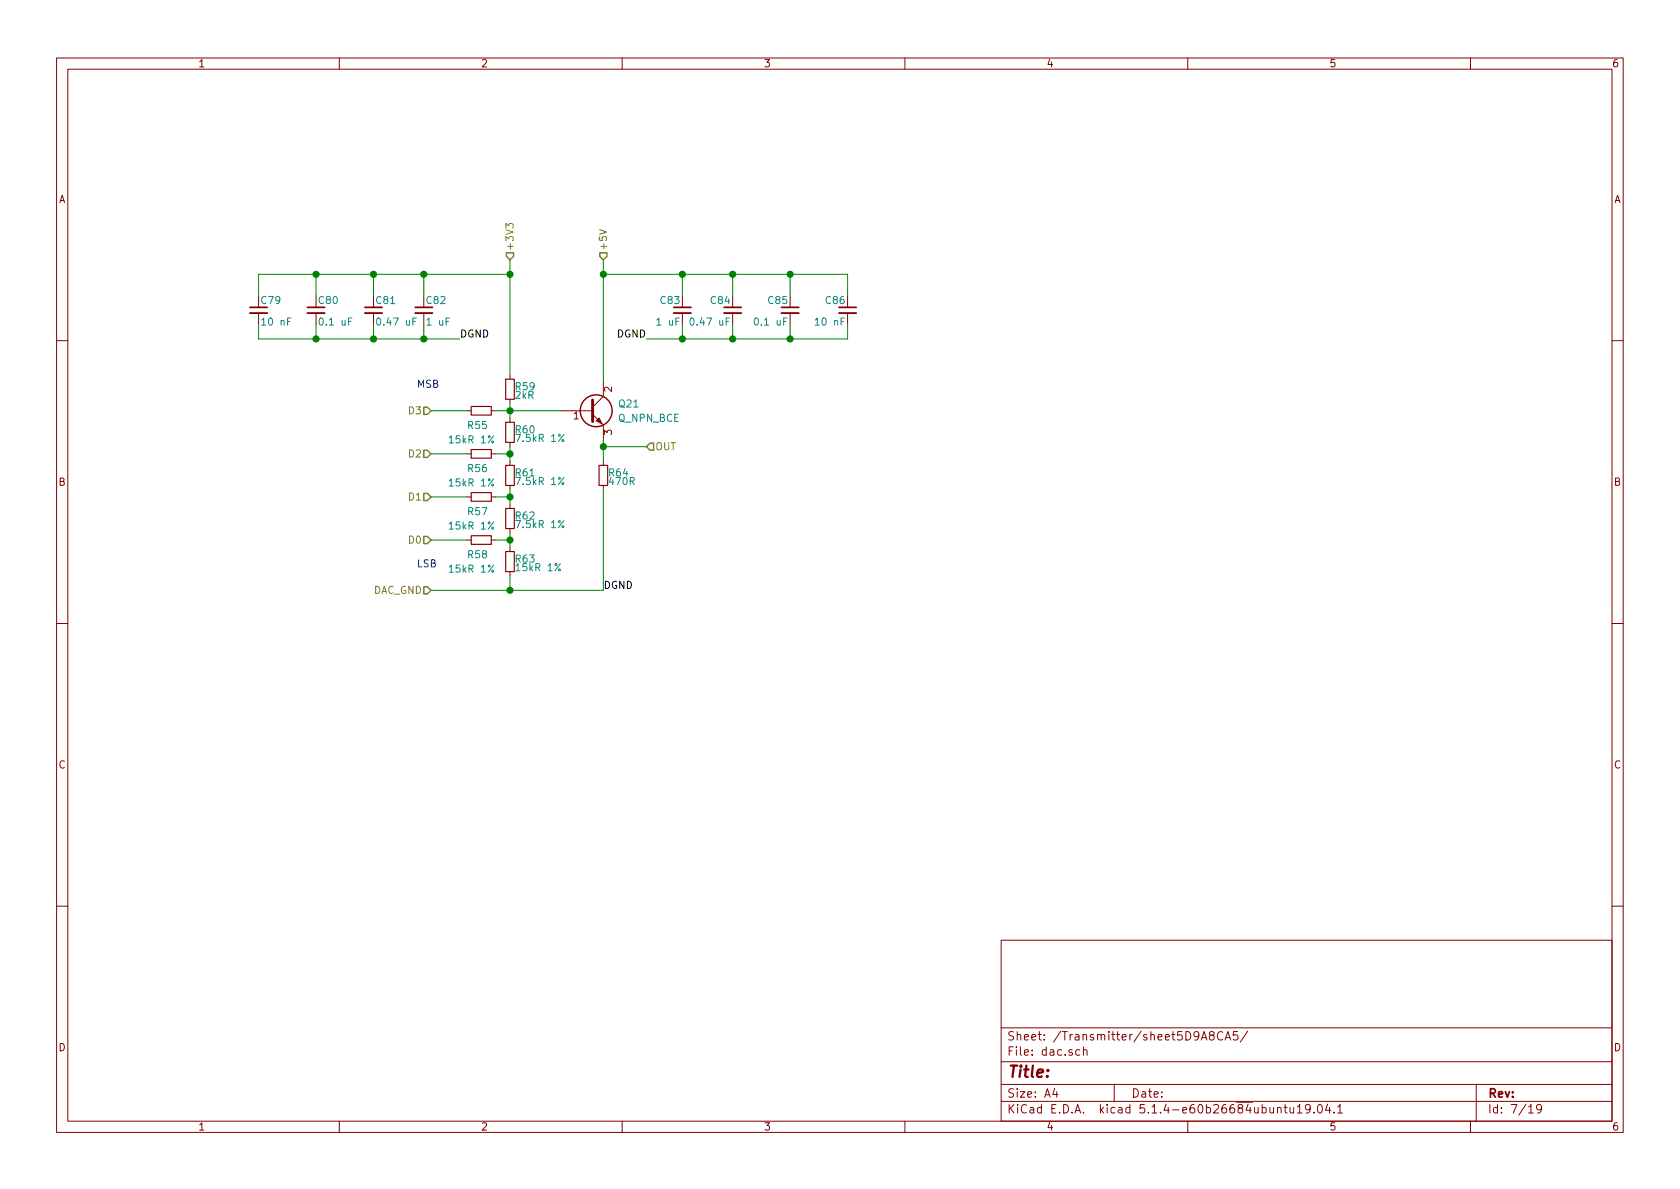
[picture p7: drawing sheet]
<svg xmlns="http://www.w3.org/2000/svg" width="297mm" height="210mm" viewBox="0 0 297 210" stroke-linecap="round" stroke-linejoin="round" font-family="sans-serif">
<g fill="none" stroke="#840000" stroke-width=".18">
<path d="M10 10.3h277v189.9h-277zM12 12.2h273v186.1h-273zM60 10.3v1.9M110 10.3v1.9M160 10.3v1.9M210 10.3v1.9M260 10.3v1.9M45.7 55.4v2M55.9 55.4v2M66 55.4v2M74.9 55.4v2M120.6 52.3v2.1"/>
<path d="M120.6 55.4v2M129.5 52.3v2.1M129.5 55.4v2M139.7 52.3v2.1M139.7 55.4v2M149.9 52.3v2.1M149.9 55.4v2M10 60.2h2M82.5 72.6h.8M86.9 72.6h.7M90.2 66.3v.8M90.2 70.6v.8"/>
<path d="M90.2 73.9v.8M90.2 78.2v.8M99.1 72.6h5.7M104.8 73.3l1.9 1.9v2.5M106.7 67.6v2.5l-1.9 1.9M285 60.2h2M82.5 80.3h.8M82.5 87.9h.8M82.5 95.5h.8M86.9 80.3h.7M86.9 87.9h.7M86.9 95.5h.7"/>
<path d="M90.2 81.5v.8M90.2 85.8v.8M90.2 89.1v.8M90.2 93.5v.7M90.2 96.8v.7M106.7 81.5v.8M106.7 85.8v.8M10 110.3h2M90.2 101.1v.7M285 110.3h2M10 160.2h2M177 166.3h108v32h-108z"/>
<path d="M285 160.2h2M60 198.3v1.9M110 198.3v1.9M160 198.3v1.9M177 194.8h108M177 191.8h108M177 187.8h108M177 181.8h108M186.5 192.5l-.4 1h1M186.8 193v1M190.9 185.7l-.4-.1-.3 .3 .1 .6 .2 .1 .4-.1M191.6 185.7a.37 .37 0 0 1 .6 .1v.8"/>
<path d="M191.6 185.1v1.5M197 191.8v3M210 198.3v1.9M212.4 183.9l.5-1.5 .5 1.5M212.5 183.5h.8M214.1 183.1l-.3-.3 .1-.2 .2-.2 .4 .1 .2 .2-.1 .2-.6 .2a.48 .48 0 0 0-.1 .7l.2 .1 .5-.1a.48 .48 0 0 0-.2-.7M216.2 182.6a.7 .7 0 0 0-.9 .2 .7 .7 0 0 0 .1 .9 .55 .55 0 0 0 .8 .1M216.6 183.9l.5-1.5 .5 1.5M216.7 183.5h.7M218.8 182.4h-.7l-.1 .7 .2-.1 .5 .1 .2 .2-.1 .5-.2 .1-.6-.1M220.6 182.3l-1.3 2M225.9 196l.2-.2 .3 .1 .1 .9"/>
<path d="M227 195.8h.6M227.2 195.3v1.3l.4 .2M228.1 195.8l.1 .9 .3 .1 .2-.1M228.7 195.8v1M229.4 195.8l.4-.5v1.5M229.4 196.8h.8M231.6 196v.1a.48 .48 0 0 1-.7 .1l-.1-.2 .1-.6a.48 .48 0 0 1 .7 .1 1.27 1.27 0 0 1-.2 1.2l-.5 .1M232.3 196.7v.1M233.1 195.4l.2-.1a.8 .8 0 0 1 .5 .8 .8 .8 0 0 1-.5 .7 1 1 0 0 1-.2-1.4zM234.7 195.2l-.3 1.1h.9M235.1 195.8v1M235.9 196.7v.1"/>
<path d="M236.5 195.8l.4-.5v1.5M236.5 196.8h.9M260 198.3v1.9M261 191.8v6.5M270.3 195.8l.4-.5v1.5M270.3 196.8h.8M272.5 196l-.1 .2a.48 .48 0 0 1-.6-.1v-.6a.48 .48 0 0 1 .6-.1l.1 .1a1.19 1.19 0 0 1-.2 1.2l-.5 .1"/>
</g>
<path d="M83.3 71.9h3.6v1.5h-3.6zM83.3 79.5h3.6v1.5h-3.6zM89.4 74.7h1.5v3.5h-1.5zM89.4 67.1h1.5v3.5h-1.5zM83.3 87.1h3.6v1.5h-3.6zM83.3 94.7h3.6v1.6h-3.6zM89.4 82.3h1.5v3.5h-1.5zM89.4 89.9h1.5v3.6h-1.5zM89.4 97.5h1.5v3.6h-1.5zM105.9 82.3h1.5v3.5h-1.5z" fill="none" stroke="#840000" stroke-width=".2"/>
<path d="M44.2 55.4h3M54.4 55.4h3M64.5 55.4h3.1M73.4 55.4h3.1M119.1 55.4h3.1M128 55.4h3.1M138.2 55.4h3M148.3 55.4h3.1" fill="none" stroke="#840000" stroke-width=".33"/>
<path d="M44.2 54.4h3M54.4 54.4h3M64.5 54.4h3.1M73.4 54.4h3.1M119.1 54.4h3.1M128 54.4h3.1M138.2 54.4h3M148.3 54.4h3.1" fill="none" stroke="#840000" stroke-width=".3"/>
<path d="M73.6 56.2h-.6v1.3M129 56.2h-.6v1.3" fill="none" stroke="#008484" stroke-width=".18"/>
<circle cx="105.4" cy="72.6" r="2.82" fill="none" stroke="#840000" stroke-width=".25"/>
<path d="M104.8 70.7v3.8" fill="none" stroke="#840000" stroke-width=".51"/>
<path d="M105.9 73.9l.5 1-1-.5z" fill="#840000" stroke="#840000" stroke-width=".18"/>
<g fill="none" stroke="#008400" stroke-width=".18">
<path d="M45.7 57.4v2.5h35.6M55.9 48.5v3.8M55.9 57.4v2.5M66 48.5v3.8M66 57.4v2.5M74.9 48.5v3.8M74.9 57.4v2.5M90.2 48.5h-44.5v3.8M90.2 46v20.3M106.7 48.5h43.2v3.8M106.7 46v21.6M120.6 48.5v3.8"/>
<path d="M120.6 57.4v2.5M129.5 48.5v3.8M129.5 57.4v2.5M139.7 48.5v3.8M139.7 57.4v2.5M149.9 57.4v2.5h-35.6M76.2 72.6h6.3M87.6 72.6h11.5M90.2 71.4v2.5M90.2 79v2.5M106.7 77.7v3.8M106.7 79h7.6"/>
<path d="M76.2 87.9h6.3M76.2 95.5h6.3M76.2 80.3h6.3M87.6 87.9h2.6M87.6 95.5h2.6M87.6 80.3h2.6M90.2 86.6v2.5M90.2 94.2v2.6M106.7 86.6v17.8h-30.5M90.2 101.8v2.6"/>
</g>
<path d="M89.5 44.7h1.3v.6l-.6 .7-.7-.7zM106 44.7h1.3v.6l-.6 .7-.7-.7zM74.9 72h.7l.6 .6-.6 .7h-.7zM74.9 79.6h.7l.6 .7-.6 .6h-.7zM114.9 78.4h.7v1.2h-.7l-.6-.6zM74.9 94.9h.7l.6 .6-.6 .6h-.7zM74.9 87.2h.7l.6 .7-.6 .6h-.7zM74.9 103.8h.7l.6 .6-.6 .6h-.7z" fill="none" stroke="#848400" stroke-width=".25"/>
<path d="M89.5 40.3v-.8l.4 .4 .2-.3h.5l.1 .2-.1 .5M106 40.6l1.2 .4-1.2 .4" fill="none" stroke="#848400" stroke-width=".18"/>
<g fill="#008400" stroke="#008400" stroke-width=".25">
<circle cx="120.7" cy="59.9" r=".51"/>
<circle cx="90.2" cy="48.5" r=".51"/>
<circle cx="129.5" cy="48.5" r=".51"/>
<circle cx="129.5" cy="59.9" r=".51"/>
<circle cx="90.2" cy="72.6" r=".51"/>
<circle cx="106.7" cy="48.5" r=".51"/>
<circle cx="139.7" cy="59.9" r=".51"/>
<circle cx="74.9" cy="48.5" r=".51"/>
<circle cx="90.2" cy="80.3" r=".51"/>
<circle cx="139.7" cy="48.5" r=".51"/>
<circle cx="90.2" cy="87.9" r=".51"/>
<circle cx="66" cy="48.5" r=".51"/>
<circle cx="120.7" cy="48.5" r=".51"/>
<circle cx="90.2" cy="95.5" r=".51"/>
<circle cx="55.9" cy="48.5" r=".51"/>
<circle cx="90.2" cy="104.4" r=".51"/>
<circle cx="74.9" cy="59.9" r=".51"/>
<circle cx="55.9" cy="59.9" r=".51"/>
<circle cx="66" cy="59.9" r=".51"/>
<circle cx="106.7" cy="79" r=".51"/>
</g>
<text font-size="2.8" fill="#840000" x="178" y="190.5">Title:</text>
<g font-size="2.1" fill="#840000">
<text x="178" y="184">Sheet: /Transmitter/sheet5D9A8CA5/</text>
<text x="178" y="186.7">File: dac.sch</text>
<text x="178" y="196.9">KiCad E.D.A. kicad 5.1.4-e60b26684ubuntu19.04.1</text>
<text x="178" y="194.1">Size: A4</text>
<text x="200" y="194.1">Date:</text>
<text x="263" y="194.1">Rev:</text>
<text x="263" y="196.9">Id: 7/19</text>
</g>
<g font-size="1.8" fill="#840000">
<text x="35" y="11.9">1</text>
<text x="85" y="11.9">2</text>
<text x="135" y="11.9">3</text>
<text x="185" y="11.9">4</text>
<text x="235" y="11.9">5</text>
<text x="285" y="11.9">6</text>
<text x="10.4" y="35.9">A</text>
<text x="285.4" y="35.9">A</text>
<text x="108.2" y="69.3" transform="rotate(-90 108.2 69.3)">2</text>
<text x="101.4" y="74.2">1</text>
<text x="108.2" y="76.9" transform="rotate(-90 108.2 76.9)">3</text>
<text x="10.4" y="85.9">B</text>
<text x="285.4" y="85.9">B</text>
<text x="10.4" y="135.9">C</text>
<text x="285.4" y="135.9">C</text>
<text x="10.4" y="185.9">D</text>
<text x="285.4" y="185.9">D</text>
<text x="35" y="199.9">1</text>
<text x="85" y="199.9">2</text>
<text x="135" y="199.9">3</text>
<text x="185" y="199.9">4</text>
<text x="235" y="199.9">5</text>
<text x="285" y="199.9">6</text>
</g>
<g font-size="1.8" fill="#848400">
<text x="90.8" y="44.4" transform="rotate(-90 90.8 44.4)">+3V3</text>
<text x="107.3" y="44.4" transform="rotate(-90 107.3 44.4)">+5V</text>
<text x="72.4" y="73.3">D3</text>
<text x="72.4" y="80.9">D2</text>
<text x="115.8" y="79.6">OUT</text>
<text x="72.4" y="88.5">D1</text>
<text x="72.4" y="96.1">D0</text>
<text x="65.9" y="105">DAC_GND</text>
</g>
<g font-size="1.8" fill="#008484">
<text x="46.3" y="53.8">C79</text>
<text x="56.4" y="53.8">C80</text>
<text x="66.6" y="53.8">C81</text>
<text x="75.5" y="53.8">C82</text>
<text x="116.8" y="53.8">C83</text>
<text x="125.7" y="53.8">C84</text>
<text x="135.9" y="53.8">C85</text>
<text x="146" y="53.8">C86</text>
<text x="46.5" y="57.6">10 nF</text>
<text x="56.8" y="57.6">0.1 uF</text>
<text x="67" y="57.6">0.47 uF</text>
<text x="75.7" y="57.6">1 uF</text>
<text x="116.3" y="57.6">1 uF</text>
<text x="122.4" y="57.6">0.47 uF</text>
<text x="133.7" y="57.6">0.1 uF</text>
<text x="144.4" y="57.6">10 nF</text>
<text x="91.1" y="70.5">2kR</text>
<text x="91.2" y="69">R59</text>
<text x="82.8" y="75.9">R55</text>
<text x="91.2" y="76.6">R60</text>
<text x="109.3" y="74.6">Q_NPN_BCE</text>
<text x="109.5" y="72.1">Q21</text>
<text x="79.7" y="78.4">15kR 1%</text>
<text x="82.8" y="83.5">R56</text>
<text x="91.6" y="78.2">7.5kR 1%</text>
<text x="79.7" y="86">15kR 1%</text>
<text x="91.2" y="84.2">R61</text>
<text x="91.6" y="85.8">7.5kR 1%</text>
<text x="107.7" y="84.2">R64</text>
<text x="107.8" y="85.8">470R</text>
<text x="79.7" y="93.6">15kR 1%</text>
<text x="82.8" y="91.1">R57</text>
<text x="91.2" y="91.9">R62</text>
<text x="91.6" y="93.4">7.5kR 1%</text>
<text x="79.7" y="101.3">15kR 1%</text>
<text x="82.8" y="98.7">R58</text>
<text x="91.2" y="99.5">R63</text>
<text x="91.5" y="101">15kR 1%</text>
</g>
<g font-size="1.8">
<text x="81.3" y="59.7">DGND</text>
<text x="109.1" y="59.7">DGND</text>
<text x="106.7" y="104.1">DGND</text>
</g>
<g font-size="1.8" fill="#0000c2">
<text x="73.7" y="68.6">MSB</text>
<text x="73.7" y="100.3">LSB</text>
</g>
</svg>
